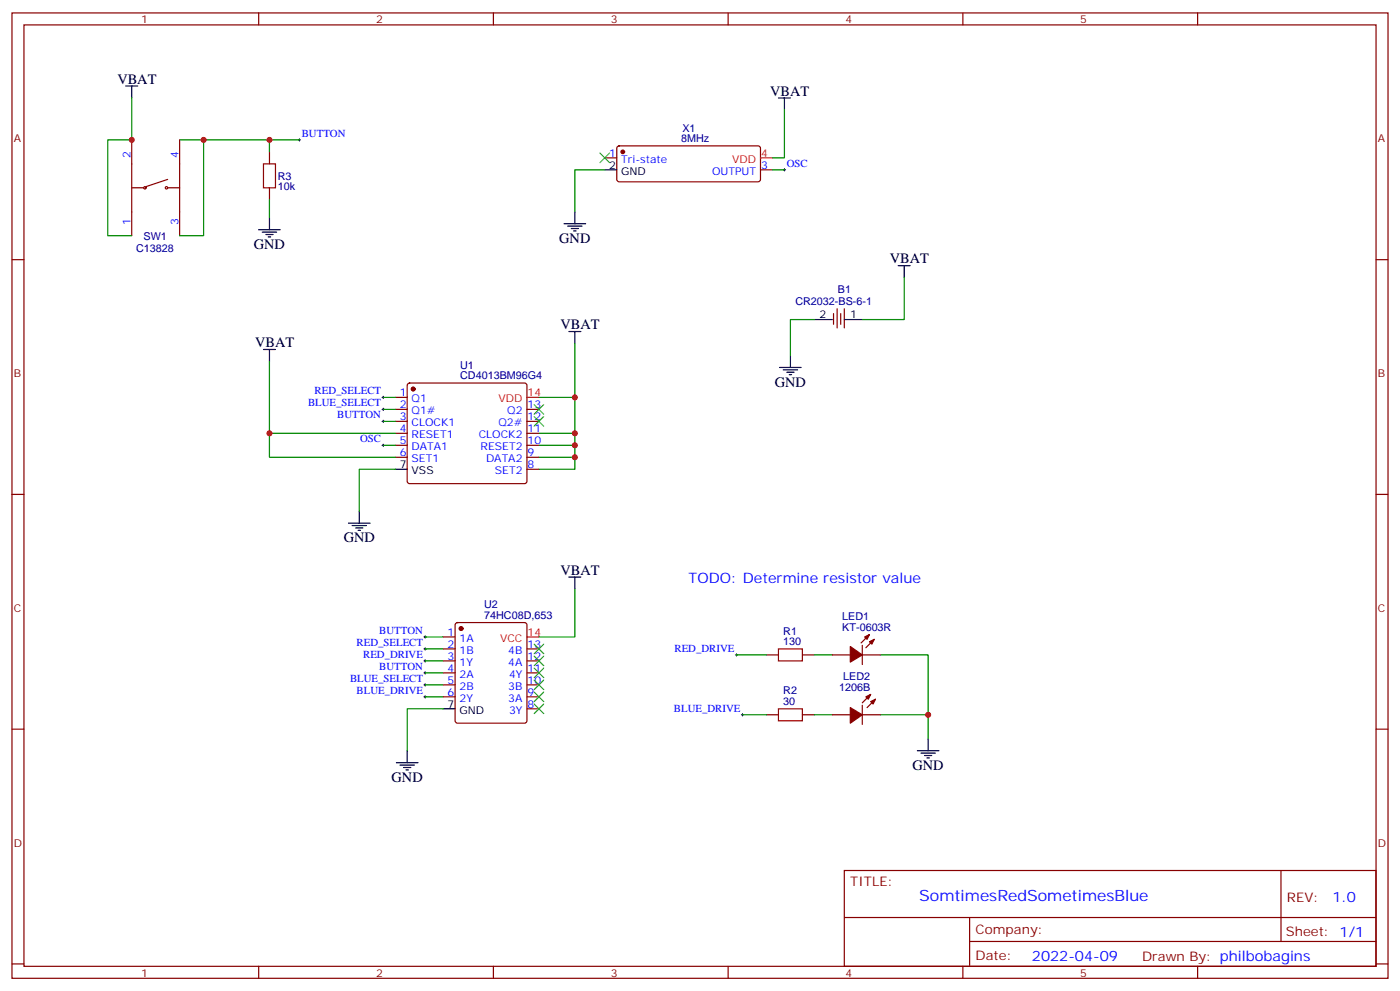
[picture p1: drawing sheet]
<svg xmlns="http://www.w3.org/2000/svg" width="412mm" height="292mm" viewBox="0 0 412 292" stroke-linecap="round" stroke-linejoin="round" font-family="sans-serif">
<g fill="none" stroke="#870000" stroke-width=".35">
<path d="M3.5 3.8h405.4v284.3h-405.4zM7.1 7.3h398.2v277.3h-398.2zM76.2 3.8v3.5M145.3 3.8v3.5M214.5 3.8v3.5M283.6 3.8v3.5M352.8 3.8v3.5M38.8 55.3h3.5M38.8 41.2v28.2M49.4 52.8l-6.4 2.2M49.4 55.3h3.5M52.9 41.2v28.2"/>
<path d="M79.4 44.7v3.6M79.4 55.3v3.5M178.2 46.5h3.5M181.9 43.2l.5-.2h41.2l.4 .7v9.1l-.2 .5-.5 .3h-40.9l-.5-.3-.2-.5v-9.1zM224 50h3.5M3.5 76.5h3.6M405.3 76.5h3.6M245.5 92.4v3.1M246.6 90.9v5.7M247.6 92.4v3.1M248.7 90.9v5.7M116.4 117.1h3.5"/>
<path d="M120.2 113l.4-.2h33.9l.5 .2 .2 .5v28.2l-.2 .5-.5 .3h-33.9l-.4-.3-.3-.5v-28.2zM116.4 120.6h3.5M116.4 124.1h3.5M116.4 127.6h3.5M116.4 131.2h3.5M116.4 134.7h3.5M155.2 120.6h3.5M155.2 124.1h3.5M155.2 127.6h3.5M155.2 131.2h3.5M155.2 134.7h3.5M155.2 138.2h3.5"/>
<path d="M3.5 145.6h3.6M405.3 145.6h3.6M130.5 187.6h3.6M130.5 191.1h3.6M130.5 194.7h3.6M130.5 198.2h3.6M134.3 183.6l.5-.2h19.7l.5 .2 .2 .5v28.2l-.2 .5-.5 .2h-19.7l-.5-.2-.2-.5v-28.2zM155.2 191.1h3.5M155.2 194.7h3.5M155.2 198.2h3.5M225.8 192.9h3.5M236.4 192.9h3.5"/>
<path d="M245.2 192.9h5.3M254 192.9h5.3M254 190.1v5.6M256.1 186.9l-2.5 2.5M257.5 188.3l-2.4 2.5M3.5 214.8h3.6M130.5 201.7h3.6M130.5 205.2h3.6M155.2 201.7h3.5M155.2 205.2h3.5M155.2 208.8h3.5M225.8 210.5h3.5"/>
<path d="M236.4 210.5h3.5M245.2 210.5h5.3M254 210.5h5.3M254 207.7v5.7M256.5 204.5l-2.5 2.5M257.9 206l-2.5 2.4M405.3 214.8h3.6M248.7 256.4h156.6v28.2h-156.6zM377.3 256.4v20.9M248.7 270.2h156.5M285.6 277.3h119.6M285.6 270.2v14.2"/>
<path d="M3.5 283.9h3.6M76.2 284.6v3.5M145.3 284.6v3.5M214.5 284.6v3.5M283.6 284.6v3.5M352.8 284.6v3.5M405.3 283.9h3.6"/>
<circle cx="42.7" cy="55.3" r=".35"/>
<circle cx="49" cy="55.3" r=".35"/>
</g>
<g fill="#870000" stroke="#870000" stroke-width=".35">
<path d="M256.1 189l1.4-.7-.7 1.4z"/>
<path d="M254.7 187.6l1.4-.7-.7 1.4z"/>
<path d="M250.5 190.4l3.5 2.5-3.5 2.1z"/>
<path d="M250.5 208.4l3.5 2.1-3.5 2.5z"/>
<path d="M255.1 205.2l1.4-.7-.7 1.5z"/>
<path d="M256.5 206.7l1.4-.7-.7 1.4z"/>
<circle cx="135.8" cy="185.1" r=".53"/>
<circle cx="183.4" cy="44.7" r=".53"/>
<circle cx="121.7" cy="114.6" r=".53"/>
</g>
<g fill="none" stroke="#000" stroke-width=".35">
<path d="M37 25.3h3.6M38.8 25.3v3.6M229.3 28.9h3.5M231.1 28.9v3.5M178.2 50h3.5M76.2 67.7h6.3M77.3 68.4h4.2M78.3 69.1h2.1M79 69.8h.7M79.4 64.1v3.6M166.2 65.9h6.3M167.2 66.6h4.2"/>
<path d="M168.3 67.3h2.1M169 68h.7M169.3 62.4v3.5M264.6 78.2h3.5M266.3 78.2v3.6M167.6 97.6h3.5M169.3 97.6v3.6M239.9 94.1h5.3M248.7 94.1h5.3M77.6 102.9h3.5M79.4 102.9v3.6M229.7 108.2h6.3"/>
<path d="M230.7 108.9h4.2M231.8 109.6h2.1M232.5 110.3h.7M232.8 104.7v3.5M116.4 138.2h3.5M102.7 154.1h6.3M103.7 154.8h4.2M104.8 155.5h2.1M105.5 156.2h.7M105.8 150.6v3.5M167.6 170h3.5M169.3 170v3.5"/>
<path d="M130.5 208.8h3.6M273.4 217.6v3.5M116.8 224.6h6.3M117.8 225.4h4.3M118.9 226.1h2.1M119.6 226.8h.7M119.9 221.1v3.5M270.2 221.1h6.4M271.3 221.8h4.2M272.3 222.5h2.2M273 223.2h.8"/>
</g>
<path d="M224 46.5h3.5M155.2 117.1h3.5M155.2 187.6h3.5" fill="none" stroke="#f00" stroke-width=".35"/>
<g fill="none" stroke="#008700" stroke-width=".35">
<path d="M38.8 28.9v12.3h-7.1v28.2h7.1M231.1 32.4v14.1h-3.6M52.9 41.2h26.5M60 41.2v28.2h-7.1M79.4 58.8v5.3M88.2 41.2h-8.8v3.5M178.2 50h-8.9v12.4M227.5 50h3.6M239.9 94.1h-7.1v10.6M266.3 81.8v12.3h-12.3M79.4 106.5v21.1h37M112.9 117.1h3.5"/>
<path d="M169.3 101.2v15.9h-10.6M169.3 117.1v10.5h-10.6M79.4 127.6v7.1h37M112.9 120.6h3.5M112.9 131.2h3.5M112.9 124.1h3.5M116.4 138.2h-10.6v12.4M169.3 127.6v3.6h-10.6M169.3 131.2v3.5h-10.6M169.3 134.7v3.5h-10.6M169.3 173.5v14.1h-10.6M125.2 194.7h5.3"/>
<path d="M125.2 198.2h5.3M125.2 187.6h5.3M125.2 191.1h5.3M217 192.9h8.8M239.9 192.9h5.3M259.3 192.9h14.1v17.6M125.2 205.2h5.3M125.2 201.7h5.3M130.5 208.8h-10.6v12.3M218.7 210.5h7.1M239.9 210.5h5.3M259.3 210.5h14.1v7.1"/>
</g>
<g fill="none" stroke="#000" stroke-width=".29">
<path d="M87.8 41.2h.7M88.2 40.9v.7M230.7 50h.7M231.1 49.7v.7M112.5 117.1h.7M112.9 116.7v.7M112.5 120.6h.7M112.5 124.1h.7M112.5 131.2h.7M112.9 120.2v.7M112.9 123.8v.7M112.9 130.8v.7"/>
<path d="M124.9 194.7h.7M124.9 187.6h.7M124.9 198.2h.7M124.9 191.1h.7M125.2 187.3v.7M125.2 190.8v.7M125.2 194.3v.7M125.2 197.8v.7M216.6 192.9h.7M217 192.5v.8M124.9 205.2h.7M124.9 201.7h.7"/>
<path d="M125.2 201.4v.7M125.2 204.9v.7M218.4 210.5h.7M218.7 210.2v.7"/>
</g>
<g fill="none" stroke="#3c3" stroke-width=".35">
<path d="M176.7 45.1l2.9 2.8M179.6 45.1l-2.9 2.8M157.3 119.2l2.9 2.8M160.2 119.2l-2.9 2.8M157.3 122.7l2.9 2.8M160.2 122.7l-2.9 2.8M157.3 196.8l2.9 2.8M157.3 193.3l2.9 2.8M157.3 189.7l2.9 2.8M160.2 196.8l-2.9 2.8M160.2 193.3l-2.9 2.8M160.2 189.7l-2.9 2.8"/>
<path d="M157.3 207.4l2.9 2.8M157.3 203.8l2.9 2.9M157.3 200.3l2.9 2.8M160.2 207.4l-2.9 2.8M160.2 203.8l-2.9 2.9M160.2 200.3l-2.9 2.8"/>
</g>
<path d="M77.6 48.3h3.5v7h-3.5zM229.3 191.1h7.1v3.6h-7.1zM229.3 208.8h7.1v3.5h-7.1z" fill="none" stroke="#a10000" stroke-width=".35"/>
<g fill="#c00">
<circle cx="79.4" cy="41.2" r=".88"/>
<circle cx="38.8" cy="41.2" r=".88"/>
<circle cx="60" cy="41.2" r=".88"/>
<circle cx="169.3" cy="117.1" r=".88"/>
<circle cx="169.3" cy="127.6" r=".88"/>
<circle cx="169.3" cy="131.2" r=".88"/>
<circle cx="169.3" cy="134.7" r=".88"/>
<circle cx="79.4" cy="127.6" r=".88"/>
<circle cx="273.4" cy="210.5" r=".88"/>
</g>
<text font-size="4.6" fill="#00f" x="270.8" y="265.4">SomtimesRedSometimesBlue</text>
<g font-size="4.2">
<text x="34.6" y="24.6">VBAT</text>
<text x="226.8" y="28.2">VBAT</text>
<text x="164.7" y="71.5">GND</text>
<text x="74.8" y="73.3">GND</text>
<text x="262.1" y="77.5">VBAT</text>
<text x="165.1" y="96.9">VBAT</text>
<text x="75.1" y="102.2">VBAT</text>
<text x="228.2" y="113.9">GND</text>
<text x="101.2" y="159.7">GND</text>
<text x="165.1" y="169.3">VBAT</text>
<text x="268.8" y="226.8">GND</text>
<text x="115.4" y="230.3">GND</text>
</g>
<g font-size="4.2" fill="#00f">
<text x="202.8" y="171.7">TODO: Determine resistor value</text>
<text x="392.5" y="265.7">1.0</text>
<text x="304" y="283">2022-04-09</text>
</g>
<g font-size="3.9" fill="#800">
<text x="250.5" y="261">TITLE:</text>
<text x="379.1" y="265.7">REV:</text>
<text x="287.4" y="275.2">Company:</text>
<text x="378.7" y="275.8">Sheet: 1/1</text>
<text x="287.4" y="282.9">Date:</text>
<text x="336.4" y="282.9">Drawn By: philbobagins</text>
</g>
<g font-size="3.2" fill="#800">
<text x="41.6" y="6.8">1</text>
<text x="110.8" y="6.8">2</text>
<text x="179.9" y="6.8">3</text>
<text x="249.1" y="6.8">4</text>
<text x="318.2" y="6.8">5</text>
<text x="4.1" y="41.9">A</text>
<text x="405.9" y="41.9">A</text>
<text x="4.1" y="111.1">B</text>
<text x="405.9" y="111.1">B</text>
<text x="4.1" y="180.2">C</text>
<text x="405.9" y="180.2">C</text>
<text x="4.1" y="249.3">D</text>
<text x="405.9" y="249.3">D</text>
<text x="41.6" y="287.6">1</text>
<text x="110.8" y="287.6">2</text>
<text x="179.9" y="287.6">3</text>
<text x="249.1" y="287.6">4</text>
<text x="318.2" y="287.6">5</text>
</g>
<g font-size="3.2" fill="#00f">
<text x="88.9" y="40.3">BUTTON</text>
<text x="38.5" y="46.5" transform="rotate(-90 38.5 46.5)">2</text>
<text x="52.6" y="46.5" transform="rotate(-90 52.6 46.5)">4</text>
<text x="179.5" y="46.1">1</text>
<text x="183" y="47.9">Tri-state</text>
<text x="209.7" y="51.4">OUTPUT</text>
<text x="224.2" y="49.7">3</text>
<text x="231.8" y="49.1">OSC</text>
<text x="38.5" y="66.2" transform="rotate(-90 38.5 66.2)">1</text>
<text x="52.6" y="66.2" transform="rotate(-90 52.6 66.2)">3</text>
<text x="90.8" y="119.7">BLUE_SELECT</text>
<text x="92.7" y="116.2">RED_SELECT</text>
<text x="117.8" y="116.7">1</text>
<text x="121.2" y="118.5">Q1</text>
<text x="99.4" y="123.2">BUTTON</text>
<text x="117.8" y="120.2">2</text>
<text x="117.8" y="123.8">3</text>
<text x="121.2" y="122">Q1#</text>
<text x="121.2" y="125.5">CLOCK1</text>
<text x="146.8" y="125.5">Q2#</text>
<text x="149.4" y="122">Q2</text>
<text x="155.4" y="123.8">12</text>
<text x="155.4" y="120.2">13</text>
<text x="106.1" y="130.3">OSC</text>
<text x="117.8" y="127.3">4</text>
<text x="117.8" y="130.8">5</text>
<text x="121.2" y="129">RESET1</text>
<text x="141" y="129">CLOCK2</text>
<text x="155.4" y="130.8">10</text>
<text x="155.4" y="127.3">11</text>
<text x="117.8" y="134.3">6</text>
<text x="121.2" y="132.6">DATA1</text>
<text x="121.2" y="136.1">SET1</text>
<text x="141.6" y="132.6">RESET2</text>
<text x="143.2" y="136.1">DATA2</text>
<text x="155.4" y="137.9">8</text>
<text x="155.4" y="134.3">9</text>
<text x="145.8" y="139.6">SET2</text>
<text x="105" y="190.3">RED_SELECT</text>
<text x="111.7" y="186.7">BUTTON</text>
<text x="131.9" y="187.3">1</text>
<text x="131.9" y="190.8">2</text>
<text x="135.4" y="189">1A</text>
<text x="155.4" y="190.8">13</text>
<text x="107" y="193.8">RED_DRIVE</text>
<text x="111.7" y="197.3">BUTTON</text>
<text x="131.9" y="194.3">3</text>
<text x="131.9" y="197.8">4</text>
<text x="135.4" y="192.5">1B</text>
<text x="135.4" y="196.1">1Y</text>
<text x="149.7" y="192.5">4B</text>
<text x="149.7" y="196.1">4A</text>
<text x="155.4" y="197.8">11</text>
<text x="155.4" y="194.3">12</text>
<text x="198.7" y="192">RED_DRIVE</text>
<text x="103.1" y="200.8">BLUE_SELECT</text>
<text x="131.9" y="201.4">5</text>
<text x="135.4" y="199.6">2A</text>
<text x="135.4" y="203.1">2B</text>
<text x="149.7" y="203.1">3B</text>
<text x="149.9" y="199.6">4Y</text>
<text x="155.4" y="201.4">10</text>
<text x="105" y="204.4">BLUE_DRIVE</text>
<text x="131.9" y="204.9">6</text>
<text x="135.4" y="206.7">2Y</text>
<text x="149.7" y="206.7">3A</text>
<text x="155.4" y="208.4">8</text>
<text x="155.4" y="204.9">9</text>
<text x="198.5" y="209.7">BLUE_DRIVE</text>
<text x="149.9" y="210.2">3Y</text>
</g>
<g font-size="3.2" fill="#000080">
<text x="200.7" y="41.9">8MHz</text>
<text x="201" y="38.7">X1</text>
<text x="81.8" y="52.9">R3</text>
<text x="81.8" y="56.1">10k</text>
<text x="42.3" y="70.6">SW1</text>
<text x="40.1" y="74.1">C13828</text>
<text x="234.3" y="90">CR2032-BS-6-1</text>
<text x="246.8" y="86.4">B1</text>
<text x="135.6" y="111.8">CD4013BM96G4</text>
<text x="135.6" y="108.6">U1</text>
<text x="142.6" y="179.1">U2</text>
<text x="142.6" y="182.3">74HC08D,653</text>
<text x="248.1" y="185.8">KT-0603R</text>
<text x="248.1" y="182.6">LED1</text>
<text x="230.7" y="190.1">130</text>
<text x="230.7" y="186.9">R1</text>
<text x="247.2" y="203.5">1206B</text>
<text x="248.4" y="200.3">LED2</text>
<text x="230.7" y="207.7">30</text>
<text x="230.7" y="204.5">R2</text>
</g>
<g font-size="3.2" fill="#f00">
<text x="215.6" y="47.9">VDD</text>
<text x="224.2" y="46.1">4</text>
<text x="146.9" y="118.5">VDD</text>
<text x="155.4" y="116.7">14</text>
<text x="147.3" y="189">VCC</text>
<text x="155.4" y="187.3">14</text>
</g>
<g font-size="3.2">
<text x="179.5" y="49.7">2</text>
<text x="183" y="51.4">GND</text>
<text x="241.4" y="93.8">2</text>
<text x="250.5" y="93.8">1</text>
<text x="117.8" y="137.9">7</text>
<text x="121.2" y="139.6">VSS</text>
<text x="131.9" y="208.4">7</text>
<text x="135.4" y="210.2">GND</text>
</g>
</svg>
